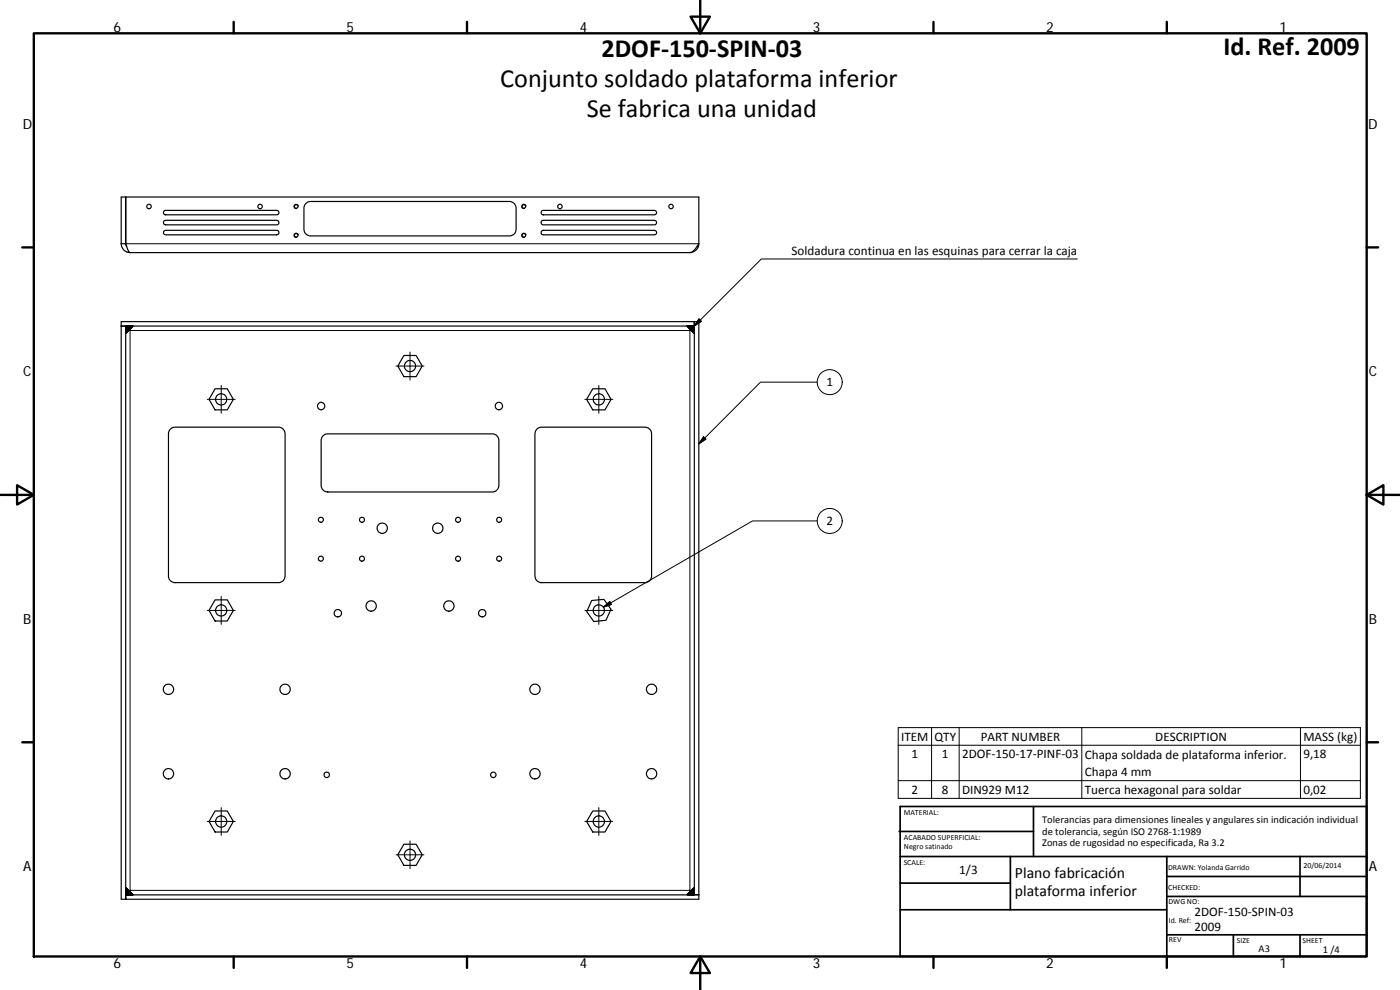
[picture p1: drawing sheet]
<svg xmlns="http://www.w3.org/2000/svg" width="420mm" height="297mm" viewBox="0 0 420 297" stroke-linecap="round" stroke-linejoin="round" font-family="sans-serif">
<g fill="none" stroke="#000" stroke-width=".36">
<path d="M37.8 59.1v14M36.4 73.1h1.3M36.4 73.1a2.71 2.71 0 0 0 2.6 2.7l-.4-.4-.6-1.4M37.7 73.1l.3 .9M37.8 73.1l.2 .9M39 75.8h168M49.2 69.3l.5-.2h33.3a.68 .68 0 0 1 .7 .7 .68 .68 0 0 1-.7 .7h-33.3a.69 .69 0 0 1-.6-.4 .69 .69 0 0 1 .1-.8zM49.2 66.3l.5-.2h33.3a.68 .68 0 0 1 .7 .7 .68 .68 0 0 1-.7 .7h-33.3a.69 .69 0 0 1-.5-1.2zM49.2 63.4l.5-.3h33.3a.67 .67 0 0 1 .7 .7 .67 .67 0 0 1-.7 .7h-33.3a.68 .68 0 0 1-.5-1.1zM91.7 61.2l.5-.5 1-.2h59.7a2.05 2.05 0 0 1 2 2v6.3a1.97 1.97 0 0 1-2 2h-59.7a1.97 1.97 0 0 1-2-2v-6.7zM162.5 63.4l.6-.3h33.3a.67 .67 0 0 1 .7 .7 .67 .67 0 0 1-.7 .7h-33.3a.67 .67 0 0 1-.7-.4 .67 .67 0 0 1 .1-.7zM162.5 66.3l.6-.2h33.3a.68 .68 0 0 1 .7 .7 .68 .68 0 0 1-.7 .7h-33.3a.68 .68 0 0 1-.7-.4 .68 .68 0 0 1 .1-.8z"/>
<path d="M162.5 69.3l.6-.2h33.3a.68 .68 0 0 1 .7 .7 .68 .68 0 0 1-.7 .7h-33.3a.67 .67 0 0 1-.7-.4 .67 .67 0 0 1 .1-.8zM209.7 73.1a4.9 4.9 0 0 1-2.7 2.7M209.7 73.1v-14h-173.3v14M209.7 73.1a2.77 2.77 0 0 1-2.7 2.7M36.4 97.9h1.3l.4 .6 .9 .7-1-.9M36.4 97.8l.4 .1M36.4 97.8h172M36.4 96.5h173.3v173.3h-173.3zM37.7 97.9v171.9l.1-.4M208.4 96.5v1.3l-.7 .4-.7 1 .9-1.1M208.4 96.5v171.9M208.4 96.5v.4"/>
<path d="M64.5 116.6h3.7l1.8 3.2-1.8 3.2h-3.7l-1.8-3.2zM121.2 106.7h3.7l1.8 3.1-1.8 3.2h-3.7l-1.8-3.2zM177.9 116.6h3.7l1.8 3.2-1.8 3.2h-3.7l-1.8-3.2zM51.3 128.6l1.3-.4h31a2 2 0 0 1 2 2v42.6a2.01 2.01 0 0 1-2 2h-31a1.97 1.97 0 0 1-2-2v-42.6l.2-1zM97.1 130.6l1.3-.4h49.3a1.97 1.97 0 0 1 2 1.9v13.5a2.01 2.01 0 0 1-2 2h-49.3a1.94 1.94 0 0 1-2-2v-13.5l.1-.6zM161.3 128.6l1.2-.4h31.1a2 2 0 0 1 1.9 2v42.6a1.97 1.97 0 0 1-1.9 2h-31.1a1.97 1.97 0 0 1-2-2v-42.6l.2-.7zM64.5 180h3.7l1.8 3.2-1.8 3.1h-3.7l-1.8-3.1zM177.6 180.2l3.6-.4 2.2 3-1.5 3.3-3.7 .4-2.1-3zM64.5 243.3h3.7l1.8 3.2-1.8 3.1h-3.7l-1.8-3.1zM121.2 253.3h3.7l1.8 3.2-1.8 3.2h-3.7l-1.8-3.2zM177.9 243.3h3.7l1.8 3.2-1.8 3.1h-3.7l-1.8-3.1zM38.2 268.3l.8-1.2-.8 1.1-.4 .3h171.9l-.4-.1"/>
<path d="M208.1 267.9l-1.1-.8 1 .7 .4 .6h1.3"/>
<circle cx="44.7" cy="61.9" r=".67"/>
<circle cx="78.1" cy="61.9" r=".66"/>
<circle cx="88.9" cy="70.6" r=".55"/>
<circle cx="88.9" cy="62" r=".55"/>
<circle cx="157.2" cy="70.6" r=".54"/>
<circle cx="157.2" cy="62" r=".54"/>
<circle cx="168.1" cy="61.9" r=".66"/>
<circle cx="201.4" cy="61.9" r=".67"/>
<circle cx="66.4" cy="119.8" r="1.68"/>
<circle cx="123" cy="109.8" r="1.69"/>
<circle cx="179.7" cy="119.8" r="1.68"/>
<circle cx="96.4" cy="121.8" r="1.1"/>
<circle cx="149.7" cy="121.8" r="1.1"/>
<circle cx="96.3" cy="156" r=".75"/>
<circle cx="108.6" cy="156" r=".75"/>
<circle cx="114.7" cy="158.5" r="1.55"/>
<circle cx="131.4" cy="158.5" r="1.55"/>
<circle cx="137.5" cy="156" r=".75"/>
<circle cx="149.8" cy="156" r=".75"/>
<circle cx="96.3" cy="167.6" r=".74"/>
<circle cx="108.6" cy="167.6" r=".74"/>
<circle cx="137.5" cy="167.6" r=".74"/>
<circle cx="149.8" cy="167.6" r=".74"/>
<circle cx="66.4" cy="183.2" r="1.68"/>
<circle cx="101.4" cy="184" r="1.1"/>
<circle cx="111.4" cy="181.8" r="1.55"/>
<circle cx="134.7" cy="181.8" r="1.55"/>
<circle cx="144.7" cy="184" r="1.1"/>
<circle cx="179.7" cy="183.2" r="1.69"/>
<circle cx="50.5" cy="206.8" r="1.56"/>
<circle cx="85.5" cy="206.8" r="1.56"/>
<circle cx="160.5" cy="206.8" r="1.55"/>
<circle cx="195.6" cy="206.8" r="1.55"/>
<circle cx="50.6" cy="232.1" r="1.55"/>
<circle cx="85.5" cy="232.1" r="1.55"/>
<circle cx="98.1" cy="232.5" r=".83"/>
<circle cx="148" cy="232.5" r=".83"/>
<circle cx="160.5" cy="232.2" r="1.55"/>
<circle cx="195.6" cy="232.2" r="1.55"/>
<circle cx="66.4" cy="246.5" r="1.68"/>
<circle cx="123" cy="256.5" r="1.68"/>
<circle cx="179.7" cy="246.5" r="1.68"/>
</g>
<g fill="none" stroke="#000" stroke-width=".3">
<path d="M37.7 73.1h172M89.5 70.5a.67 .67 0 0 0-.7-.6 .67 .67 0 0 0-.6 .8 .67 .67 0 0 0 .8 .6M89.5 61.8a.67 .67 0 0 0-.7-.5 .67 .67 0 0 0-.6 .8 .67 .67 0 0 0 .8 .5M157.9 70.5a.66 .66 0 0 0-.8-.5 .66 .66 0 0 0-.5 .7 .66 .66 0 0 0 .7 .6M157.9 61.8a.66 .66 0 0 0-.8-.5 .66 .66 0 0 0-.5 .8 .66 .66 0 0 0 .7 .5M209.6 74l-.5 .1M323.3 77.7h-94.8l-20.1 20.1M37.7 97.9h2.1l-2.1 2.1zM39 99.2h168v167.9h-168zM206.2 97.8h2.2v2.1zM209.8 95.7l.7 .7-2.1 1.4zM62.2 119.8h8.4"/>
<path d="M66.4 115.6v8.4M118.9 109.8h8.3M123.1 105.6v8.4M175.5 119.8h8.4M179.7 115.6v8.4M245.2 114.7h-17l-18.5 18.5M211.1 131.1l.7 .7-2.1 1.4zM245.2 156.3h-19.3l-44.8 25.9M66.4 179v8.3M179.7 179v8.3M62.2 183.2h8.4M175.5 183.2h8.4"/>
<path d="M181.1 182.2l1.9-1.7 .5 .9zM269.6 218.3h138.7v21.2h-138.7zM279.6 218.3v21.2M287.9 218.3v21.2M324.7 218.3v21.2M390.3 218.3v21.2M269.6 223.6h138.7M269.6 234.2h138.7M62.2 246.5h8.4M66.4 242.3v8.4M118.9 256.5h8.3M123.1 252.3v8.4"/>
<path d="M175.5 246.5h8.4M179.7 242.3v8.4M37.8 266.4l2.1 2.1h-2.1zM206.3 268.4l2.1-2.1v2.1z"/>
<circle cx="249" cy="114.7" r="3.8"/>
<circle cx="249" cy="156.3" r="3.8"/>
</g>
<path d="M37.7 97.9h2.1l-2.1 2.1zM206.2 97.8h2.2v2.1zM209.8 95.7l.7 .7-2.1 1.4zM211.1 131.1l.7 .7-2.1 1.4zM181.1 182.2l1.9-1.7 .5 .9zM37.8 266.4l2.1 2.1h-2.1zM206.3 268.4l2.1-2.1v2.1z" fill="#000" stroke="#000" stroke-width=".3"/>
<g fill="none" stroke="#000" stroke-width=".71">
<path d="M10.1 10h400.1v277h-400.1zM70.1 6.6v3.4M140.2 6.6v3.4M207.3 5h5.8l-2.9 5zM210.2 0v10M280.2 6.6v3.4M350.2 6.6v3.4M6.7 74.2h3.4M410.2 74.2h3.4M.2 148.5h9.9M5.1 145.6l5 2.9-5 2.9zM410.2 148.5l5-2.9v5.8z"/>
<path d="M410.2 148.5h9.9M6.7 222.7h3.4M410.2 222.7h3.4M70.1 287v3.4M140.2 287v3.4M210.2 287l2.9 5h-5.8zM210.2 287v10M280.2 287v3.4M350.2 287v3.4"/>
</g>
<g fill="none" stroke="#000" stroke-width=".51">
<path d="M269.8 249.5h40.4M270.1 257h140.1M270.1 242h140.1v45h-140.1zM303.2 257v16M310.2 242v15M350.2 257v30M390.2 257v12M270.1 273h80.1M270.1 265h33.1M350.2 269h60M350.2 263h60M350.2 280.5h60"/>
<path d="M370.2 280.5v6.5M390.2 280.5v6.5"/>
</g>
<g font-size="7.9">
<text x="180.5" y="17.1">2DOF‐150‐SPIN‐03</text>
<text x="367.2" y="16.4">Id. Ref. 2009</text>
<text x="150.1" y="26.1">Conjunto soldado plataforma inferior</text>
<text x="176.1" y="35.1">Se fabrica una unidad</text>
</g>
<g font-size="4.7">
<text x="304.6" y="263.5">Plano fabricación</text>
<text x="304.6" y="268.9">plataforma inferior</text>
</g>
<g font-size="4.2">
<text x="34" y="9.6">6</text>
<text x="104" y="9.6">5</text>
<text x="174" y="9.6">4</text>
<text x="244" y="9.6">3</text>
<text x="314" y="9.6">2</text>
<text x="384" y="9.6">1</text>
<text x="6.8" y="38.7">D</text>
<text x="410.6" y="38.7">D</text>
<text x="7" y="112.9">C</text>
<text x="410.8" y="112.9">C</text>
<text x="7" y="187.1">B</text>
<text x="410.8" y="187.1">B</text>
<text x="7" y="261.3">A</text>
<text x="410.8" y="261.3">A</text>
<text x="34" y="290.4">6</text>
<text x="104" y="290.4">5</text>
<text x="174" y="290.4">4</text>
<text x="244" y="290.4">3</text>
<text x="314" y="290.4">2</text>
<text x="384" y="290.4">1</text>
</g>
<g font-size="3.9">
<text x="237.6" y="76.6">Soldadura continua en las esquinas para cerrar la caja</text>
<text x="248" y="115.9">1</text>
<text x="248" y="157.6">2</text>
<text x="270.5" y="222.2">ITEM</text>
<text x="273.5" y="227.5">1</text>
<text x="280.5" y="222.2">QTY</text>
<text x="282.7" y="227.5">1</text>
<text x="288.7" y="227.5">2DOF‐150‐17‐PINF‐03</text>
<text x="294.3" y="222.2">PART NUMBER</text>
<text x="325.6" y="227.6">Chapa soldada de plataforma inferior.</text>
<text x="346.7" y="222.2">DESCRIPTION</text>
<text x="391.2" y="222.3">MASS (kg)</text>
<text x="391.2" y="227.5">9,18</text>
<text x="325.6" y="232.9">Chapa 4 mm</text>
<text x="273.5" y="238.1">2</text>
<text x="282.7" y="238.1">8</text>
<text x="288.7" y="238.1">DIN929 M12</text>
<text x="325.6" y="238.2">Tuerca hexagonal para soldar</text>
<text x="391.2" y="238.1">0,02</text>
<text x="287.9" y="262.1">1/3</text>
<text x="358.5" y="274.9">2DOF‐150‐SPIN‐03</text>
<text x="358.5" y="279.4">2009</text>
</g>
<g font-size="3.1">
<text x="312.8" y="246.8">Tolerancias para dimensiones lineales y angulares sin indicación individual</text>
<text x="312.8" y="250.4">de tolerancia, según ISO 2768‐1:1989</text>
<text x="312.8" y="254">Zonas de rugosidad no especificada, Ra 3.2</text>
<text x="377.7" y="285.6">A3</text>
<text x="397" y="285.9">1 /4</text>
</g>
<g font-size="2.4">
<text x="271.2" y="244.4">MATERIAL:</text>
<text x="271.3" y="251.9">ACABADO SUPERFICIAL:</text>
<text x="271.3" y="254.6">Negro satinado</text>
<text x="271.2" y="259.7">SCALE:</text>
<text x="350.6" y="260.9">DRAWN: Yolanda Garrido</text>
<text x="391.2" y="260.6">20/06/2014</text>
<text x="350.6" y="267">CHECKED:</text>
<text x="350.7" y="271.4">DWG NO:</text>
<text x="350.8" y="276.8">Id. Ref:</text>
<text x="350.8" y="282.8">REV</text>
<text x="371.2" y="282.9">SIZE</text>
<text x="390.9" y="282.9">SHEET</text>
</g>
</svg>
